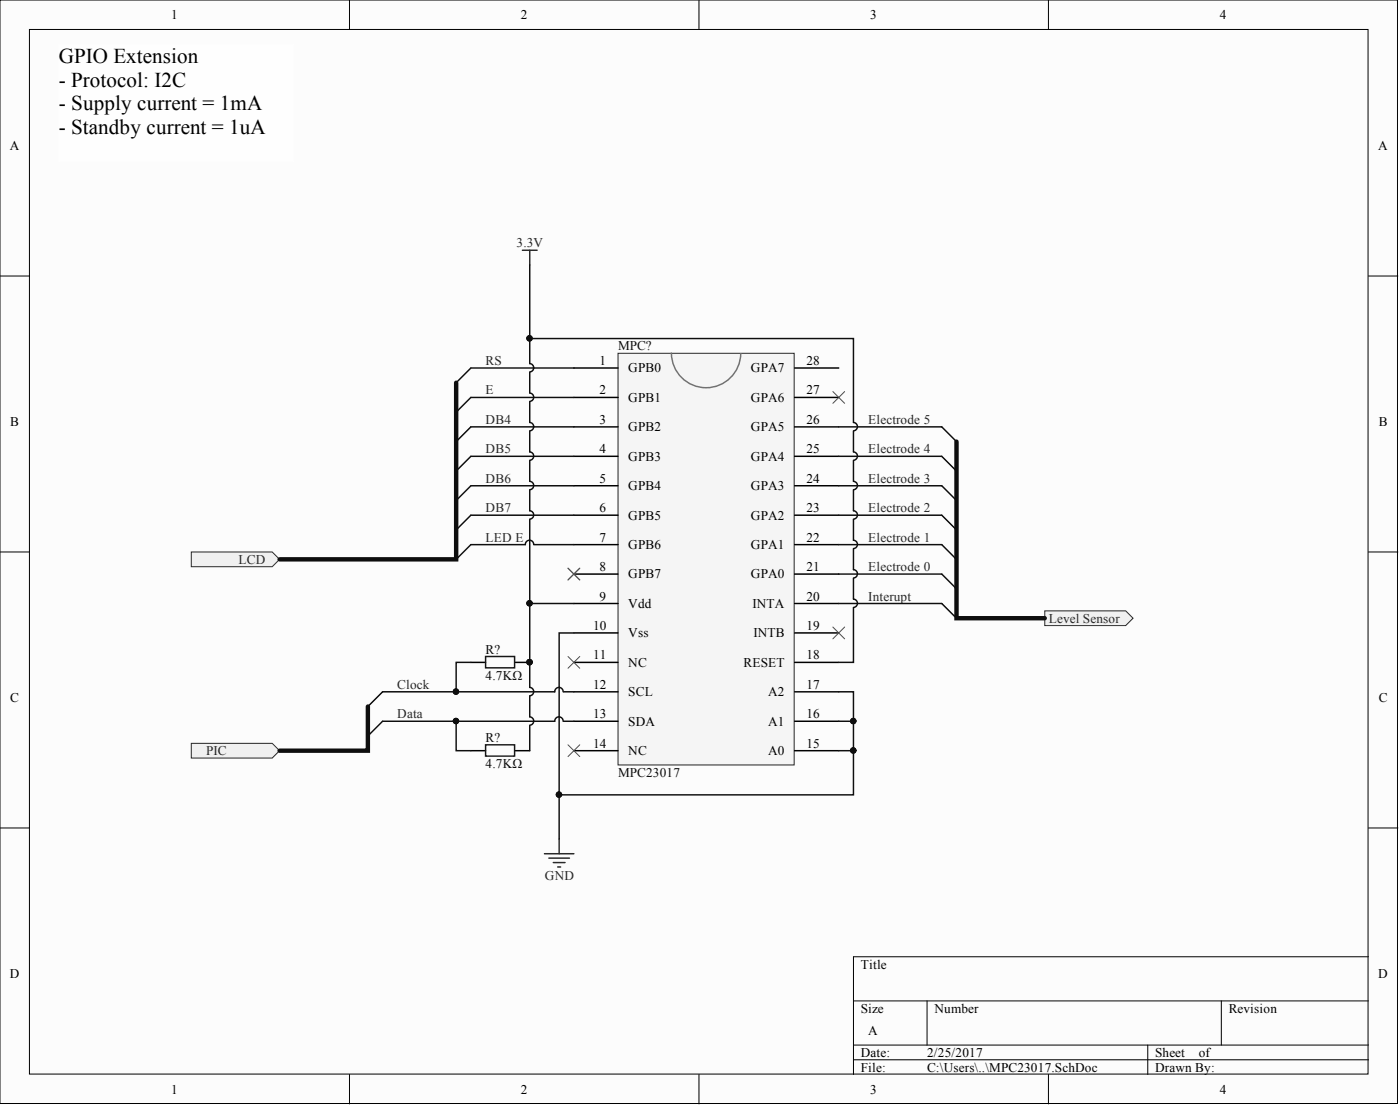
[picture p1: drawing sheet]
<svg xmlns="http://www.w3.org/2000/svg" width="241mm" height="190mm" viewBox="0 0 241 190" stroke-linecap="round" stroke-linejoin="round" font-family="sans-serif">
<g fill="#fcfcfc" stroke="#000" stroke-width=".17">
<path d="M0 0h240.9v190.1h-240.9z"/>
<path d="M5.1 5.1h230.7v179.9h-230.7z"/>
</g>
<g fill="none" stroke="#000" stroke-width=".17">
<path d="M60.2 0v5.1M120.5 0v5.1M180.7 0v5.1M0 47.5h5.1M235.9 47.5h5M0 95.1h5.1M235.9 95.1h5M0 142.6h5.1M235.9 142.6h5M147.1 172.4h88.8M159.8 172.4v7.6M210.5 172.4v7.6"/>
<path d="M235.9 164.8h-88.8v20.3M60.2 185.1v5M120.5 185.1v5M147.1 180h88.8M147.1 182.5h88.8M180.7 185.1v5M197.8 180v5.1"/>
</g>
<path d="M106.5 60.9h30.4v70.9h-30.4z" fill="#f5f5f5" stroke="#262626" stroke-width=".17"/>
<path d="M115.7 60.8a6 6 0 0 0 6 6 6 6 0 0 0 6-5.9" fill="none" stroke="#727272" stroke-width=".25"/>
<g fill="none" stroke="#000" stroke-width=".25">
<path d="M98.9 63.4h7.6M98.9 68.5h7.6M98.9 73.5h7.6M98.9 78.6h7.6M137 63.4h7.6M137 68.5h7.6M137 73.5h7.6M137 78.6h7.6M98.9 83.7h7.6M98.9 88.7h7.6M98.9 93.8h7.6M98.9 98.9h7.6"/>
<path d="M137 83.7h7.6M137 88.7h7.6M137 93.8h7.6M137 98.9h7.6M98.9 103.9h7.6M98.9 109h7.6M98.9 114.1h7.6M98.9 119.2h7.6M137 103.9h7.6M137 109h7.6M137 114.1h7.6M137 119.2h7.6"/>
<path d="M98.9 124.2h7.6M98.9 129.3h7.6M137 124.2h7.6M137 129.3h7.6"/>
</g>
<path d="M81.2 78.6l-2.6 2.5M81.2 73.5l-2.6 2.6M81.2 68.5l-2.6 2.5M81.2 63.4l-2.6 2.5M81.2 88.7l-2.6 2.6M81.2 83.7l-2.6 2.5" fill="none" stroke="#0e0e0e" stroke-width=".25"/>
<path d="M33 95.1h13.9l1.3 1.2-1.3 1.3h-13.9z" fill-rule="evenodd" fill="#f0f0f0" stroke="#262626" stroke-width=".17"/>
<path d="M143.6 67.4l2 2.1M145.6 67.4l-2 2.1M97.9 97.9l2 2M99.9 97.9l-2 2M97.9 113.1l2 2M99.9 113.1l-2 2M97.9 128.3l2 2M99.9 128.3l-2 2" fill="none" stroke="#4c4c4c" stroke-width=".17"/>
<path d="M162.3 78.6l2.6 2.5M162.3 73.5l2.6 2.6M162.3 98.9l2.6 2.5M162.3 93.8l2.6 2.5M162.3 88.7l2.6 2.6M162.3 83.7l2.6 2.5" fill="none" stroke="#0e0e0e" stroke-width=".25"/>
<path d="M90 43.1h2.6M91.3 43.1v2.5M93.8 147h5.1M94.6 147.8h3.6M95.4 148.6h2M96.1 149.3h.5M96.4 144.5v2.5" fill="none" stroke="#262626" stroke-width=".25"/>
<path d="M180.1 105.2h13.9l1.3 1.3-1.3 1.3h-13.9z" fill-rule="evenodd" fill="#f0f0f0" stroke="#262626" stroke-width=".17"/>
<path d="M65.9 119.2l-2.5 2.5M65.9 124.2l-2.5 2.6" fill="none" stroke="#0e0e0e" stroke-width=".25"/>
<path d="M33 128h13.9l1.3 1.3-1.3 1.3h-13.9z" fill-rule="evenodd" fill="#f0f0f0" stroke="#262626" stroke-width=".17"/>
<path d="M143.6 108l2 2M145.6 108l-2 2" fill="none" stroke="#4c4c4c" stroke-width=".17"/>
<g fill="none" stroke="#0e0e0e" stroke-width=".25">
<path d="M91.3 45.6v17a.72 .72 0 0 1 .7 .7 .72 .72 0 0 1-.7 .8M91.3 58.3h55.8v14.5a.72 .72 0 0 1 .7 .7 .72 .72 0 0 1-.7 .7M81.2 78.6h17.7M81.2 73.5h17.7M81.2 68.5h17.7M81.2 63.4h17.7M91.3 79.4v3.5a.72 .72 0 0 1 .7 .7 .72 .72 0 0 1-.7 .8M91.3 74.3v3.5a.72 .72 0 0 1 .7 .8 .72 .72 0 0 1-.7 .7M91.3 69.2v3.6a.72 .72 0 0 1 .7 .7 .72 .72 0 0 1-.7 .7M91.3 64.1v3.6a.72 .72 0 0 1 .7 .7 .72 .72 0 0 1-.7 .7M144.6 78.6h17.7M144.6 73.5h17.7"/>
<path d="M147.1 79.4v3.5a.72 .72 0 0 1 .7 .7 .72 .72 0 0 1-.7 .8M147.1 74.3v3.5a.72 .72 0 0 1 .7 .8 .72 .72 0 0 1-.7 .7M81.2 88.7h17.7M81.2 83.7h17.7M91.3 89.5v14.4h7.6M91.3 84.4v3.6a.72 .72 0 0 1 .7 .7 .72 .72 0 0 1-.7 .7M92 93.8a.72 .72 0 0 0-.7-.8 .72 .72 0 0 0-.8 .8h-9.3l-2.6 2.5M92.1 93.8h6.8M144.6 88.7h17.7M144.6 83.7h17.7M144.6 98.9h17.7M144.6 93.8h17.7"/>
<path d="M147.1 99.6v3.6a.72 .72 0 0 1 .7 .7 .72 .72 0 0 1-.7 .7M147.1 94.6v3.5a.72 .72 0 0 1 .7 .7 .72 .72 0 0 1-.7 .8M147.1 89.5v3.5a.72 .72 0 0 1 .7 .8 .72 .72 0 0 1-.7 .7M147.1 84.4v3.6a.72 .72 0 0 1 .7 .7 .72 .72 0 0 1-.7 .7M81.2 114.1h-2.6v5.1M91.3 103.9v14.5a.72 .72 0 0 1 .7 .7 .72 .72 0 0 1-.7 .7M91.3 119.9v3.6a.72 .72 0 0 1 .7 .7 .72 .72 0 0 1-.7 .7M97.1 119.2a.72 .72 0 0 0-.8-.8 .72 .72 0 0 0-.7 .8h-29.7M97.1 119.2h1.8M98.9 109h-2.5v35.5M144.6 119.2h2.5v17.7h-50.7M144.6 103.9h17.7l2.6 2.6"/>
<path d="M147.1 104.7v9.4h-2.5M78.6 124.2v5.1h2.6M91.3 125v4.3M97.1 124.2a.72 .72 0 0 0-.8-.7 .72 .72 0 0 0-.7 .7h-29.7M97.1 124.2h1.8M144.6 124.2h2.5M144.6 129.3h2.5"/>
</g>
<path d="M81.2 114.1h2.5M88.8 114.1h2.5M81.2 129.3h2.5M88.8 129.3h2.5" fill="none" stroke="#000" stroke-width=".25"/>
<g fill="#0e0e0e" stroke="#0e0e0e" stroke-width=".17">
<circle cx="91.3" cy="114.1" r=".47"/>
<circle cx="96.3" cy="136.9" r=".47"/>
<circle cx="78.6" cy="119.1" r=".47"/>
<circle cx="78.6" cy="124.2" r=".47"/>
<circle cx="147.1" cy="124.2" r=".47"/>
<circle cx="147.1" cy="129.3" r=".47"/>
<circle cx="91.3" cy="103.9" r=".47"/>
<circle cx="91.3" cy="58.3" r=".47"/>
</g>
<path d="M83.7 113.1h5v1.9h-5zM83.7 128.3h5v1.9h-5z" fill="none" stroke="#1c1c1c" stroke-width=".25"/>
<path d="M78.6 65.9v30.4h-30.4M164.9 76.1v30.4h15.2M63.4 121.7v7.6h-15.2" fill="none" stroke="#0e0e0e" stroke-width=".76"/>
<path d="M10.1 7.6h40.5v20.2h-40.5z" fill="#fefefe" stroke="#fefefe" stroke-width=".17"/>
<g font-size="3.6">
<text x="10.1" y="10.9">GPIO Extension</text>
<text x="10.1" y="15">- Protocol: I2C</text>
<text x="10.1" y="19">- Supply current = 1mA</text>
<text x="10.1" y="23.1">- Standby current = 1uA</text>
</g>
<g font-size="2.3">
<text x="29.5" y="3.3">1</text>
<text x="89.8" y="3.3">2</text>
<text x="150" y="3.3">3</text>
<text x="210.3" y="3.3">4</text>
<text x="1.7" y="25.8">A</text>
<text x="237.6" y="25.8">A</text>
<text x="103.3" y="62.9">1</text>
<text x="108.3" y="64.1">GPB0</text>
<text x="129.4" y="64.1">GPA7</text>
<text x="139" y="62.9">28</text>
<text x="103.3" y="67.9">2</text>
<text x="108.3" y="69.2">GPB1</text>
<text x="129.4" y="69.2">GPA6</text>
<text x="139" y="67.9">27</text>
<text x="1.8" y="73.4">B</text>
<text x="103.3" y="73">3</text>
<text x="108.3" y="74.3">GPB2</text>
<text x="129.4" y="74.3">GPA5</text>
<text x="139" y="73">26</text>
<text x="237.6" y="73.4">B</text>
<text x="103.3" y="78.1">4</text>
<text x="103.3" y="83.2">5</text>
<text x="108.3" y="79.4">GPB3</text>
<text x="129.4" y="79.4">GPA4</text>
<text x="139" y="83.2">24</text>
<text x="139" y="78.1">25</text>
<text x="103.3" y="88.2">6</text>
<text x="108.3" y="84.4">GPB4</text>
<text x="108.3" y="89.5">GPB5</text>
<text x="129.4" y="89.5">GPA2</text>
<text x="129.4" y="84.4">GPA3</text>
<text x="139" y="88.2">23</text>
<text x="103.3" y="93.3">7</text>
<text x="108.3" y="94.6">GPB6</text>
<text x="129.4" y="94.6">GPA1</text>
<text x="139" y="93.3">22</text>
<text x="103.3" y="98.4">8</text>
<text x="108.3" y="99.6">GPB7</text>
<text x="129.4" y="99.6">GPA0</text>
<text x="139" y="98.4">21</text>
<text x="103.3" y="103.4">9</text>
<text x="108.3" y="104.7">Vdd</text>
<text x="129.7" y="104.7">INTA</text>
<text x="139" y="103.4">20</text>
<text x="102.2" y="108.5">10</text>
<text x="102.2" y="113.6">11</text>
<text x="108.3" y="109.8">Vss</text>
<text x="129.9" y="109.8">INTB</text>
<text x="139" y="113.6">18</text>
<text x="139" y="108.5">19</text>
<text x="102.2" y="118.7">12</text>
<text x="108.3" y="114.9">NC</text>
<text x="108.3" y="119.9">SCL</text>
<text x="128.2" y="114.9">RESET</text>
<text x="132.4" y="119.9">A2</text>
<text x="139" y="118.7">17</text>
<text x="1.8" y="120.9">C</text>
<text x="102.2" y="123.7">13</text>
<text x="108.3" y="125">SDA</text>
<text x="132.4" y="125">A1</text>
<text x="139" y="123.7">16</text>
<text x="237.6" y="120.9">C</text>
<text x="102.2" y="128.8">14</text>
<text x="108.3" y="130.1">NC</text>
<text x="132.4" y="130.1">A0</text>
<text x="139" y="128.8">15</text>
<text x="148.4" y="166.8">Title</text>
<text x="1.7" y="168.4">D</text>
<text x="237.6" y="168.4">D</text>
<text x="148.4" y="174.4">Size</text>
<text x="149.6" y="178.2">A</text>
<text x="161.1" y="174.4">Number</text>
<text x="211.8" y="174.4">Revision</text>
<text x="148.4" y="182">Date:</text>
<text x="148.4" y="184.6">File:</text>
<text x="159.8" y="182">2/25/2017</text>
<text x="159.8" y="184.6">C:\Users\..\MPC23017.SchDoc</text>
<text x="199.1" y="182">Sheet</text>
<text x="199.1" y="184.6">Drawn By:</text>
<text x="206.6" y="182">of</text>
<text x="29.5" y="188.4">1</text>
<text x="89.8" y="188.4">2</text>
<text x="150" y="188.4">3</text>
<text x="210.3" y="188.4">4</text>
</g>
<g font-size="2.3" fill="#262626">
<text x="89" y="42.6">3.3V</text>
<text x="83.7" y="62.9">RS</text>
<text x="83.7" y="67.9">E</text>
<text x="83.7" y="73">DB4</text>
<text x="149.6" y="73">Electrode 5</text>
<text x="83.7" y="78.1">DB5</text>
<text x="83.7" y="83.2">DB6</text>
<text x="149.6" y="83.2">Electrode 3</text>
<text x="149.6" y="78.1">Electrode 4</text>
<text x="83.7" y="88.2">DB7</text>
<text x="149.6" y="88.2">Electrode 2</text>
<text x="83.7" y="93.3">LED E</text>
<text x="149.6" y="93.3">Electrode 1</text>
<text x="41.1" y="97.1">LCD</text>
<text x="149.6" y="98.4">Electrode 0</text>
<text x="149.6" y="103.4">Interupt</text>
<text x="180.7" y="107.2">Level Sensor</text>
<text x="68.5" y="118.7">Clock</text>
<text x="68.5" y="123.7">Data</text>
<text x="35.5" y="130.1">PIC</text>
<text x="93.9" y="151.6">GND</text>
</g>
<g font-size="2.3" fill="#0e0e0e">
<text x="106.5" y="60.3">MPC?</text>
<text x="83.7" y="112.6">R?</text>
<text x="83.7" y="117.1">4.7KΩ</text>
<text x="83.7" y="127.8">R?</text>
<text x="83.7" y="132.3">4.7KΩ</text>
<text x="106.5" y="133.9">MPC23017</text>
</g>
</svg>
